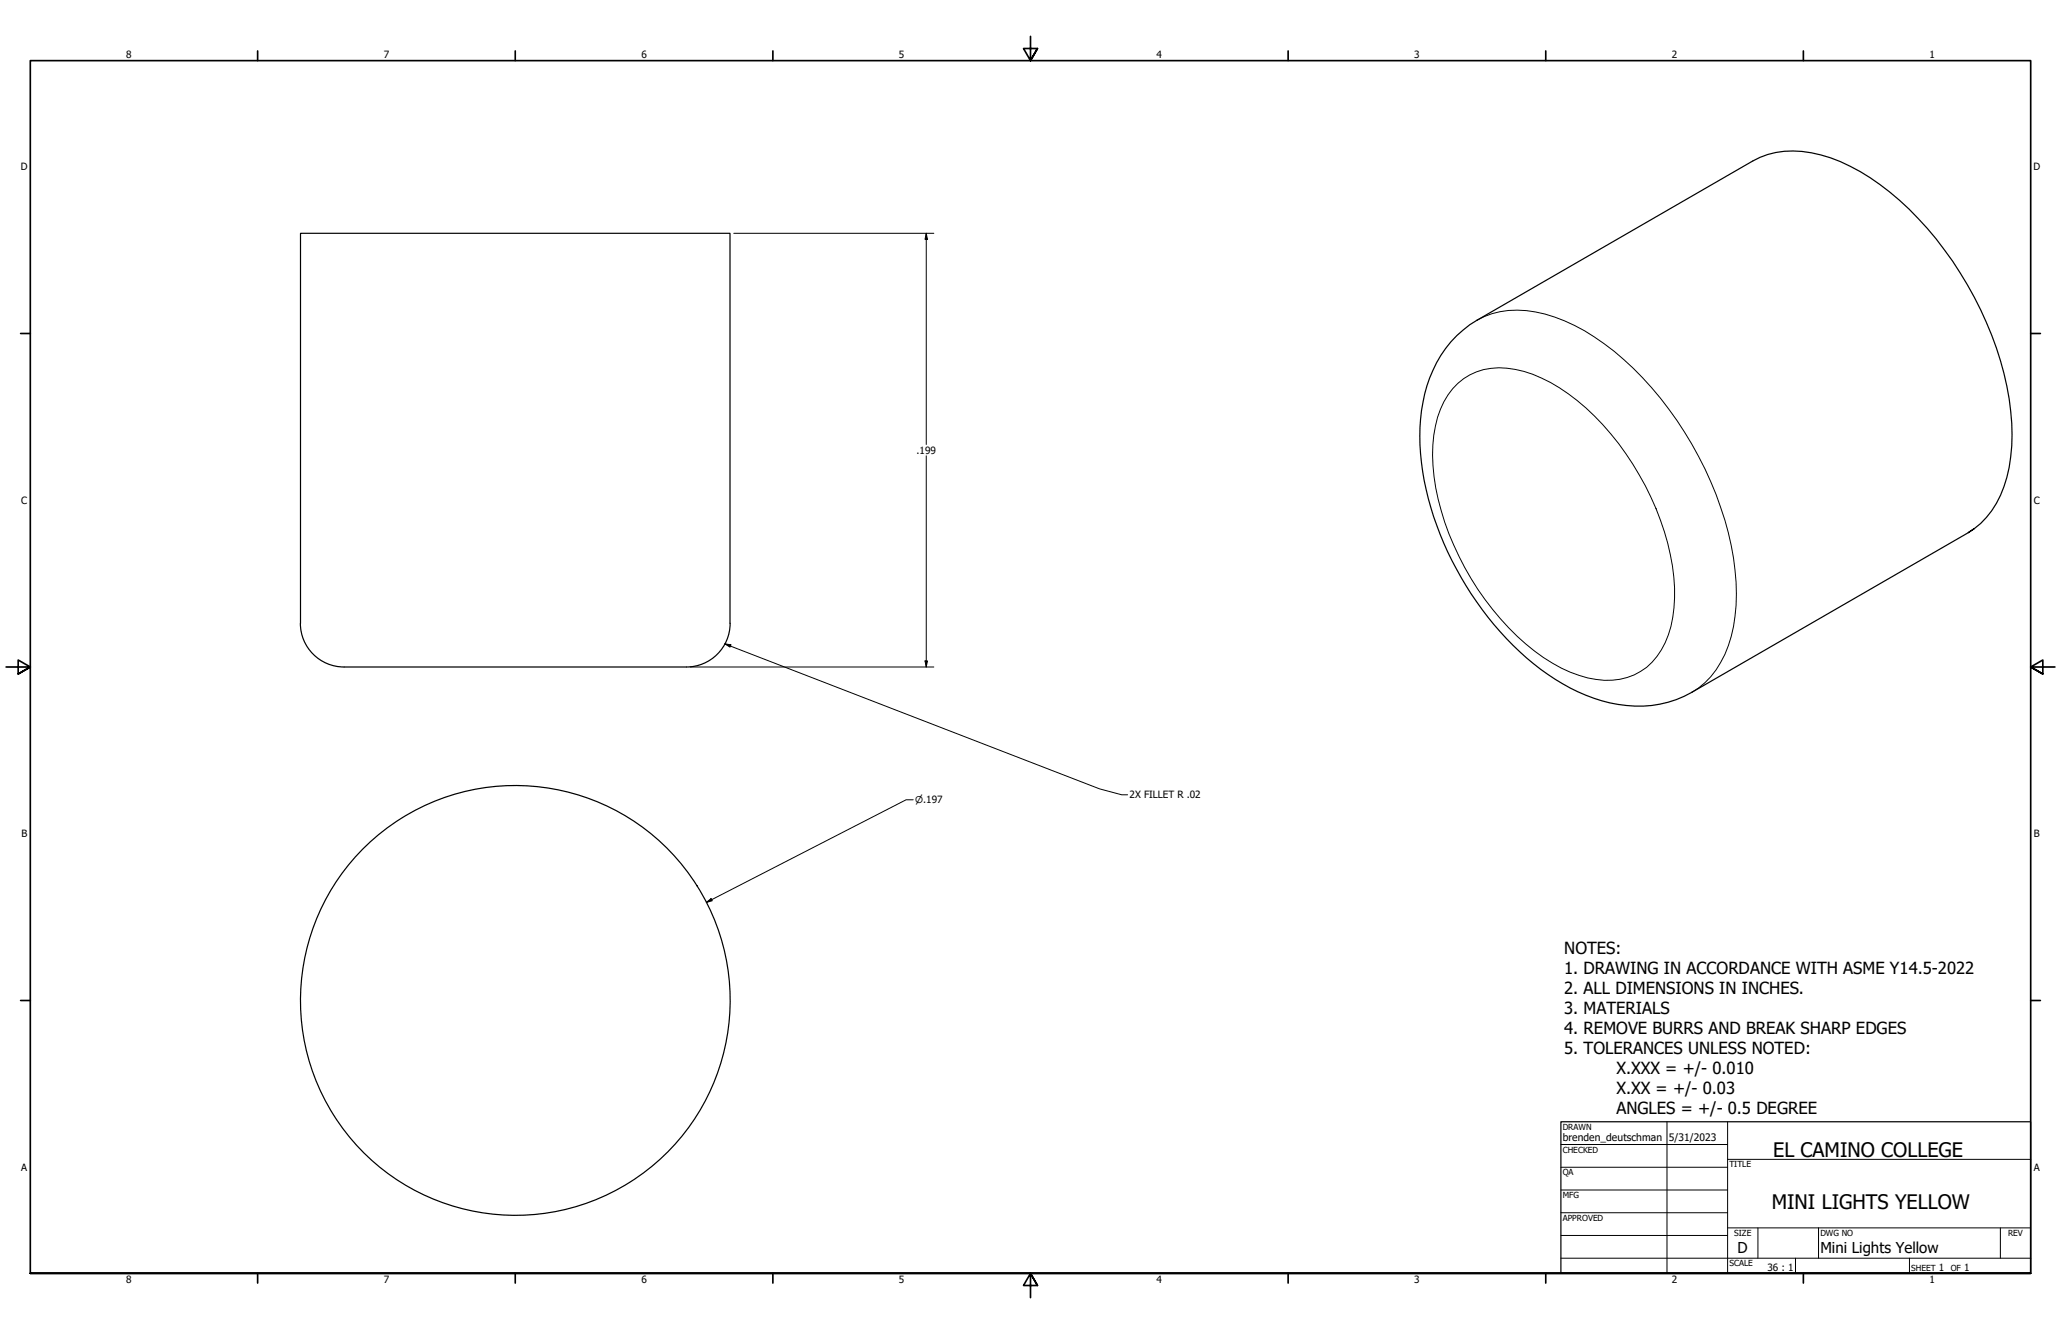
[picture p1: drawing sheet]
<svg xmlns="http://www.w3.org/2000/svg" width="864mm" height="559mm" viewBox="0 0 864 559" stroke-linecap="round" stroke-linejoin="round" font-family="sans-serif">
<!-- layer: Visible (ANSI) -->
<g fill="none" stroke="#000" stroke-width=".51">
<path d="M827.3 221.4l-2.9 1.9a36.9 36.9 0 0 0 16.5-23.4 92.1 92.1 0 0 0-2.6-48.7 149.7 149.7 0 0 0-46.5-70.7 76.4 76.4 0 0 0-32.8-16.5 35.8 35.8 0 0 0-24.6 3.4l-115.5 66.7a48.8 48.8 0 0 0-22.6 34.4 99.2 99.2 0 0 0 5.7 51.6 132.8 132.8 0 0 0 46.6 62.4 65.7 65.7 0 0 0 43.5 13 44.6 44.6 0 0 0 16.8-5.5l115.5-66.7M125.9 261.1a18.3 18.3 0 0 0 18.3 18.3M125.9 261.1v-163.4h180v163.4M144.2 279.4h143.4M305.9 261.1a18.3 18.3 0 0 1-18.3 18.3"/>
<circle cx="215.9" cy="419.1" r="90"/>
</g>
<!-- layer: Visible Narrow (ANSI) -->
<path d="M618.9 134.1a36.9 36.9 0 0 1 28.5-2.5 92.4 92.4 0 0 1 40.9 26.6 149.2 149.2 0 0 1 38.1 75.5 73.6 73.6 0 0 1-3.6 40.4 33.7 33.7 0 0 1-13.9 15.9M610.9 160.6a26.5 26.5 0 0 1 24-5.9 63.7 63.7 0 0 1 29.6 16.2 116.5 116.5 0 0 1 36.9 70.8 50.6 50.6 0 0 1-5.2 30.5 25.6 25.6 0 0 1-27.4 12.4 59.4 59.4 0 0 1-29.5-14.9 117.1 117.1 0 0 1-38.4-70 53.6 53.6 0 0 1 4.1-31.4l3.7-5.5z" fill="none" stroke="#000" stroke-width=".42"/>
<!-- layer: Border (ANSI) -->
<g fill="none" stroke="#000" stroke-width=".7">
<path d="M431.8 15.2v10.2l-2.9-5.1h5.8l-2.9 5.1 2.9-5.1M107.9 21.3v4.1M215.9 21.3v4.1M323.8 21.3v4.1M539.8 21.3v4.1M647.7 21.3v4.1M755.6 21.3v4.1M8.6 139.7h4.1M850.9 139.7h4.1M2.5 279.4h10.2l-5.1-2.9v5.8l5.1-2.9-5.1 2.9M861.1 279.4h-10.2l5.1-2.9v5.8l-5.1-2.9 5.1 2.9M8.6 419.1h4.1"/>
<path d="M850.9 419.1h4.1M12.7 533.4v-508h838.2v508h-838.2h838.2M107.9 533.4v4.1M215.9 533.4v4.1M323.8 533.4v4.1M434.7 538.5l-2.9-5.1 2.9 5.1h-5.8l2.9-5.1v10.2M539.8 533.4v4.1M647.7 533.4v4.1M755.6 533.4v4.1"/>
</g>
<!-- layer: Title (ANSI) -->
<g fill="none" stroke="#000" stroke-width=".42">
<path d="M654 479.4h69.9M698.5 469.9v63.5M723.9 469.9v63.5M654 488.9h69.9M654 498.5h69.9M723.9 485.6h127M654 508h69.9M654 517.5h69.9M723.9 514.3h127M736.6 514.3v12.7M762 514.3v12.7M838.2 514.3v12.7"/>
<path d="M654 527h196.9M752.3 527v6.4M800.1 527v6.4"/>
</g>
<path d="M654 469.9h196.9v63.5h-196.9z" fill="none" stroke="#000" stroke-width=".51"/>
<!-- layer: Dimension (ANSI) -->
<path d="M307.5 97.7h83.8M388.1 97.7l.5 2.6h-1zM388.1 97.7v88.5M388.1 190.9v88.5M289.2 279.4h102.1M387.6 276.9h1l-.5 2.5zM382.7 335h-3l-83.7 43M296 378l1.9-1.6 .5 .9z" fill="none" stroke="#000" stroke-width=".42"/>
<g fill="#000">
<path d="M388.1 97.7l.5 2.6h-1z" fill-rule="evenodd"/>
<path d="M387.6 276.9h1l-.5 2.5z" fill-rule="evenodd"/>
<path d="M296 378l1.9-1.6 .5 .9z" fill-rule="evenodd"/>
</g>
<!-- layer: Symbol (ANSI) -->
<path d="M303.7 269.7l2.6 .4-.4 1zM303.7 269.7l157.1 60.8 9.2 2.4h2.5" fill="none" stroke="#000" stroke-width=".42"/>
<path d="M303.7 269.7l2.6 .4-.4 1z" fill-rule="evenodd" fill="#000"/>
<g font-size="8.4">
<text x="743" y="484.7">EL CAMINO COLLEGE</text>
<text x="742.4" y="506.3">MINI LIGHTS YELLOW</text>
</g>
<g font-size="7">
<text x="655.4" y="399.5">NOTES:</text>
<text x="655.4" y="407.9">1. DRAWING IN ACCORDANCE WITH ASME Y14.5-2022</text>
<text x="655.4" y="416.2">2. ALL DIMENSIONS IN INCHES.</text>
<text x="655.4" y="424.6">3. MATERIALS</text>
<text x="655.4" y="433">4. REMOVE BURRS AND BREAK SHARP EDGES</text>
<text x="655.4" y="441.4">5. TOLERANCES UNLESS NOTED:</text>
<text x="677.3" y="449.7">X.XXX = +/- 0.010</text>
<text x="677.3" y="458.1">X.XX = +/- 0.03</text>
<text x="677.3" y="466.5">ANGLES = +/- 0.5 DEGREE</text>
</g>
<g font-size="6.3">
<text x="728.1" y="524.9">D</text>
<text x="762.8" y="525">Mini Lights Yellow</text>
</g>
<g font-size="4.3">
<text x="654.8" y="478">brenden_deutschman</text>
<text x="699.3" y="478">5/31/2023</text>
</g>
<g font-size="4.2">
<text x="52.8" y="24.4">8</text>
<text x="160.8" y="24.4">7</text>
<text x="268.7" y="24.4">6</text>
<text x="376.7" y="24.4">5</text>
<text x="484.6" y="24.4">4</text>
<text x="592.6" y="24.4">3</text>
<text x="700.5" y="24.4">2</text>
<text x="808.5" y="24.4">1</text>
<text x="8.8" y="71.4">D</text>
<text x="852" y="71.4">D</text>
<text x="384" y="190.1">.199</text>
<text x="8.9" y="211.1">C</text>
<text x="852.2" y="211.1">C</text>
<text x="473.3" y="334.5">2X FILLET R .02</text>
<text x="9" y="350.8">B</text>
<text x="852.2" y="350.8">B</text>
<text x="8.9" y="490.5">A</text>
<text x="852.2" y="490.5">A</text>
<text x="740.6" y="532.6">36 : 1</text>
<text x="812.4" y="532.6">1</text>
<text x="823" y="532.6">1</text>
<text x="52.8" y="537.5">8</text>
<text x="160.8" y="537.5">7</text>
<text x="268.7" y="537.5">6</text>
<text x="376.7" y="537.5">5</text>
<text x="484.6" y="537.5">4</text>
<text x="592.6" y="537.5">3</text>
<text x="700.5" y="537.5">2</text>
<text x="808.5" y="537.5">1</text>
</g>
<text font-size="3.9" x="383.4" y="336.5">⌀.197</text>
<g font-size="3.5">
<text x="654.8" y="473.2">DRAWN</text>
<text x="654.8" y="482.8">CHECKED</text>
<text x="724.7" y="488.9">TITLE</text>
<text x="654.8" y="492.3">QA</text>
<text x="654.8" y="501.8">MFG</text>
<text x="654.8" y="511.4">APPROVED</text>
<text x="726.7" y="517.7">SIZE</text>
<text x="762.8" y="517.7">DWG NO</text>
<text x="841.4" y="517.7">REV</text>
<text x="724.7" y="530.4">SCALE</text>
<text x="800.9" y="532.6">SHEET</text>
<text x="817.4" y="532.6">OF</text>
</g>
</svg>
